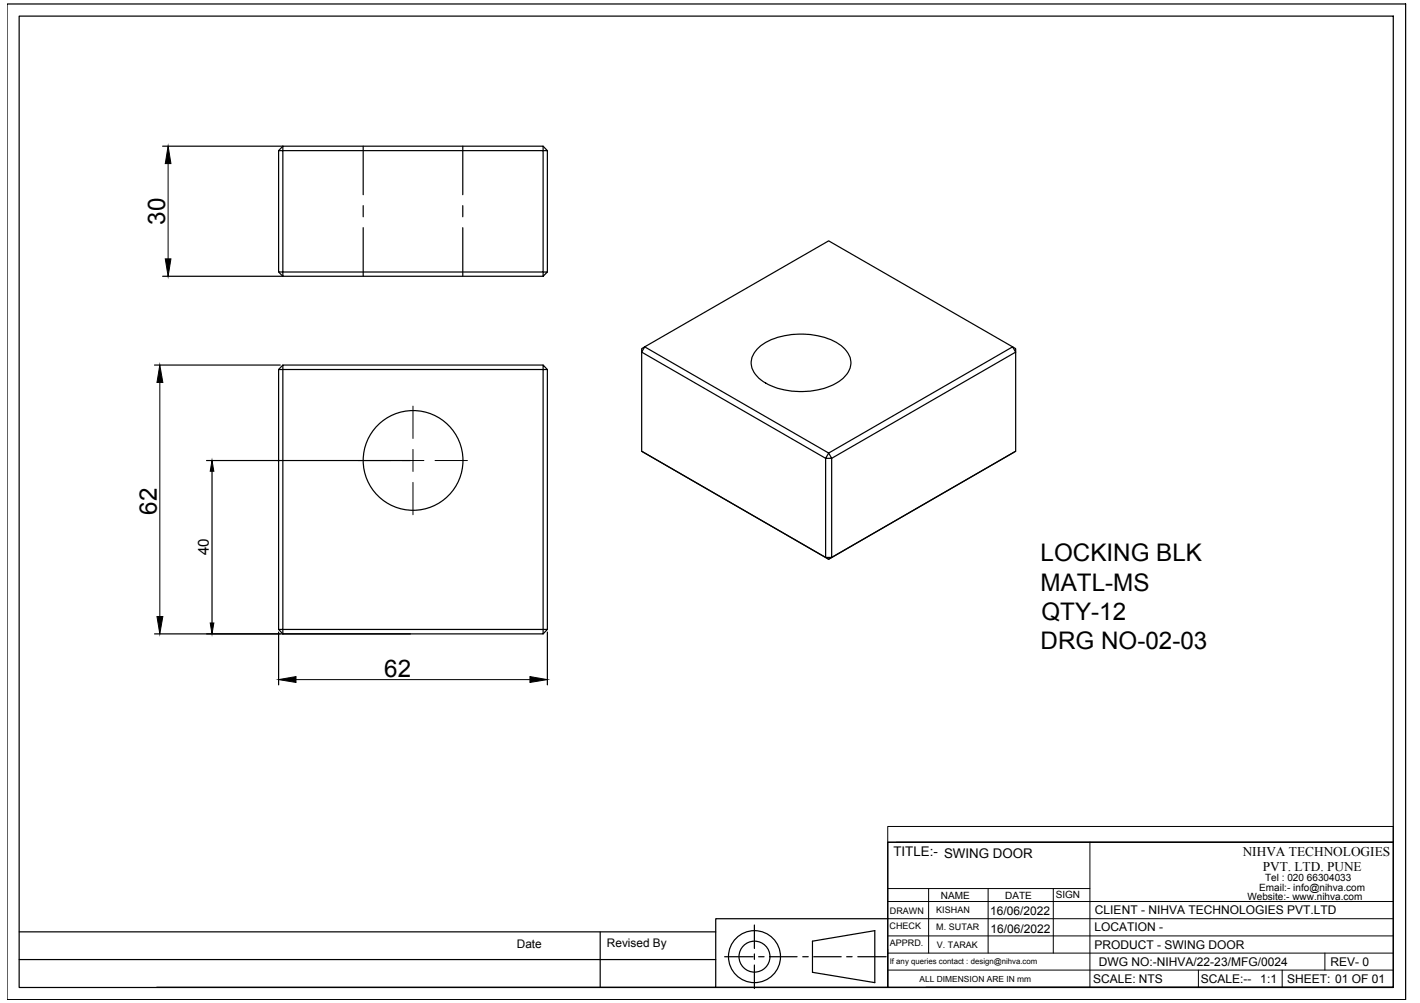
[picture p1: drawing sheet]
<svg xmlns="http://www.w3.org/2000/svg" width="297mm" height="210mm" viewBox="0 0 297 210" stroke-linecap="round" stroke-linejoin="round" font-family="sans-serif">
<!-- layer: 0 -->
<g fill="none" stroke="#000" stroke-width=".25">
<path d="M1.5 .8h292.5v208.4h-292.5zM4 3.4h287.5v203.3h-287.5zM34 30.6h25.2l-.9 .9M58.3 31.5h.9v25.4h-.9zM76 30.6v10.2M96.8 30.6v10.2M113.6 30.6l.9 .9M58.3 56.9l.9 .9h-25.2M59.2 56.9h54.4v-25.4h-54.4v-.9h54.4v.9h.9v25.4M59.2 56.9v.9h54.4M76 43v2.4M76 47.7v10.1"/>
<path d="M96.8 43v2.4M96.8 47.7v10.1M113.6 56.9h.9l-.9 .9zM32.3 76.4h26.3M59.2 77.3v54.4h-.9l.9 1M59.2 77.3h-.9v54.4M59.2 77.3h54.4v-.9l.9 .9M59.2 76.4l-.9 .9M113.6 76.4h-54.4v.9M114.5 77.3h-.9v54.4h.9l-.9 1M114.5 77.3v54.4M134.9 72.6l-.7 1.1 38.5 22.2 .6-1.1 .7 1.1h-1.3v20.8"/>
<path d="M134.9 72.6l38.4 22.2 38.5-22.2 .7 1.1-38.5 22.2v20.8h-1.3M134.9 72.6l38.4-22.2 39.2 22.6v21.4l-39.2 22.6-.6-.3M134.9 72.6l-.7 .4v21.4l38.5 22.3M158.7 72.7a13.7 13.7 0 0 1 10-2.7 11.2 11.2 0 0 1 8.4 3.5 4 4 0 0 1-1.1 6 15.6 15.6 0 0 1-16.8 0 4.1 4.1 0 0 1-.8-6.4zM43.2 96.4h42.6M44.4 98.6v31.8M134.2 94.4l39.1 22.6 39.2-22.6M32.3 132.7h53.5M58.3 132.3v11M59.2 131.7h54.4v1h-54.4zM114.5 132.3v11M185.7 176.3h105.8v30.3h-105.8z"/>
<path d="M4 195h145.7M125.5 195v11.7M157.8 193.6v4.9M157.8 199.6v1.2M170 197l13-2.2v10.8l-13-2.1zM185.7 192.3h-36v14.3h-116.9M4 200.8h145.7M149.7 206.6h36M151.6 200.2h6M157.8 202v4.9M158.7 200.2h1.1M161 200.2h5.7"/>
<path d="M167.9 200.2h1.2M170.2 200.2h5.8M177.1 200.2h1.2M179.4 200.2h6M193.7 206.6h97.8"/>
<circle cx="86.4" cy="96.4" r="10.4"/>
<circle cx="157.8" cy="200.2" r="5.4"/>
<circle cx="157.8" cy="200.2" r="3.2"/>
</g>
<g fill="none" stroke="#000" stroke-width=".21">
<path d="M35.2 34.2v20M33.4 80v49M75 96.4h6.8M86.4 94.1v2.3h-2.3M86.4 85v6.8M88.7 96.4h-2.3v2.3M91 96.4h6.8M86.4 101v6.7M61.9 142.2h49M185.7 173h105.8v3.3h-105.8zM185.7 176.3v30.3M187.5 176.3h104"/>
<path d="M228 176.3v30.3M185.7 199.5h105.8M185.7 195.9h105.8M185.7 192.3h105.8M185.7 188.7h105.8M185.7 186h42.3M194.3 186v13.5M206.7 186v13.5M220.3 186v13.5M277.1 199.5v3.5M185.7 203h105.8M250.7 203v3.6"/>
<path d="M268.2 203v3.6"/>
</g>
<path d="M35.2 30.6l.6 3.6h-1.2zM34.6 54.2h1.2l-.6 3.6zM33.4 76.4l.7 3.6h-1.3zM44.4 96.4l.3 2.2h-.7zM32.8 129h1.3l-.7 3.7zM44 130.4h.7l-.3 2.3zM58.3 142.2l3.6-.6v1.2zM110.9 141.6l3.6 .6-3.6 .6z" fill="#000" stroke="#000" stroke-width=".21"/>
<g font-size="5.1">
<text x="34.5" y="47" transform="rotate(-90 34.5 47)">30</text>
<text x="32.8" y="107.8" transform="rotate(-90 32.8 107.8)">62</text>
<text x="217.7" y="117.5">LOCKING BLK</text>
<text x="217.7" y="123.6">MATL-MS</text>
<text x="217.8" y="129.7">QTY-12</text>
<text x="217.7" y="135.8">DRG NO-02-03</text>
<text x="80.4" y="141.6">62</text>
</g>
<text font-size="3.2" x="43.7" y="116.2" transform="rotate(-90 43.7 116.2)">40</text>
<g font-size="2.8">
<text x="186.9" y="179.2">TITLE:- SWING DOOR</text>
<text x="260" y="179.1">NIHVA TECHNOLOGIES</text>
<text x="264.1" y="182.3">PVT. LTD. PUNE</text>
</g>
<g font-size="2.5">
<text x="207.1" y="191.6">16/06/2022</text>
<text x="229.1" y="191.3">CLIENT - NIHVA TECHNOLOGIES PVT.LTD</text>
<text x="207.2" y="195.2">16/06/2022</text>
<text x="229" y="194.9">LOCATION -</text>
<text x="108.1" y="198.5">Date</text>
<text x="126.9" y="198.2">Revised By</text>
<text x="229" y="198.5">PRODUCT - SWING DOOR</text>
<text x="229.9" y="202.1">DWG NO:-NIHVA/22-23/MFG/0024</text>
<text x="278.3" y="202.1">REV- 0</text>
<text x="228.7" y="205.7">SCALE: NTS</text>
<text x="251.2" y="205.7">SCALE:--</text>
<text x="263.6" y="205.7">1:1</text>
<text x="269.3" y="205.7">SHEET: 01 OF 01</text>
</g>
<g font-size="2.1">
<text x="264.7" y="184.4">Tel : 020 66304033</text>
<text x="196.8" y="188.1">NAME</text>
<text x="210.3" y="188.2">DATE</text>
<text x="220.8" y="188">SIGN</text>
<text x="260.9" y="188.4">Website:- www.nihva.com</text>
<text x="263.4" y="186.5">Email:- info@nihva.com</text>
</g>
<g font-size="1.9">
<text x="186.2" y="191.2">DRAWN</text>
<text x="195.9" y="191.1">KISHAN</text>
<text x="186.1" y="194.4">CHECK</text>
<text x="186.2" y="198">APPRD.</text>
<text x="195.9" y="194.7">M. SUTAR</text>
<text x="196" y="198.3">V. TARAK</text>
</g>
<text font-size="1.8" x="192.3" y="205.4">ALL DIMENSION ARE IN mm</text>
<text font-size="1.6" x="186.1" y="201.7">If any queries contact : design@nihva.com</text>
</svg>
